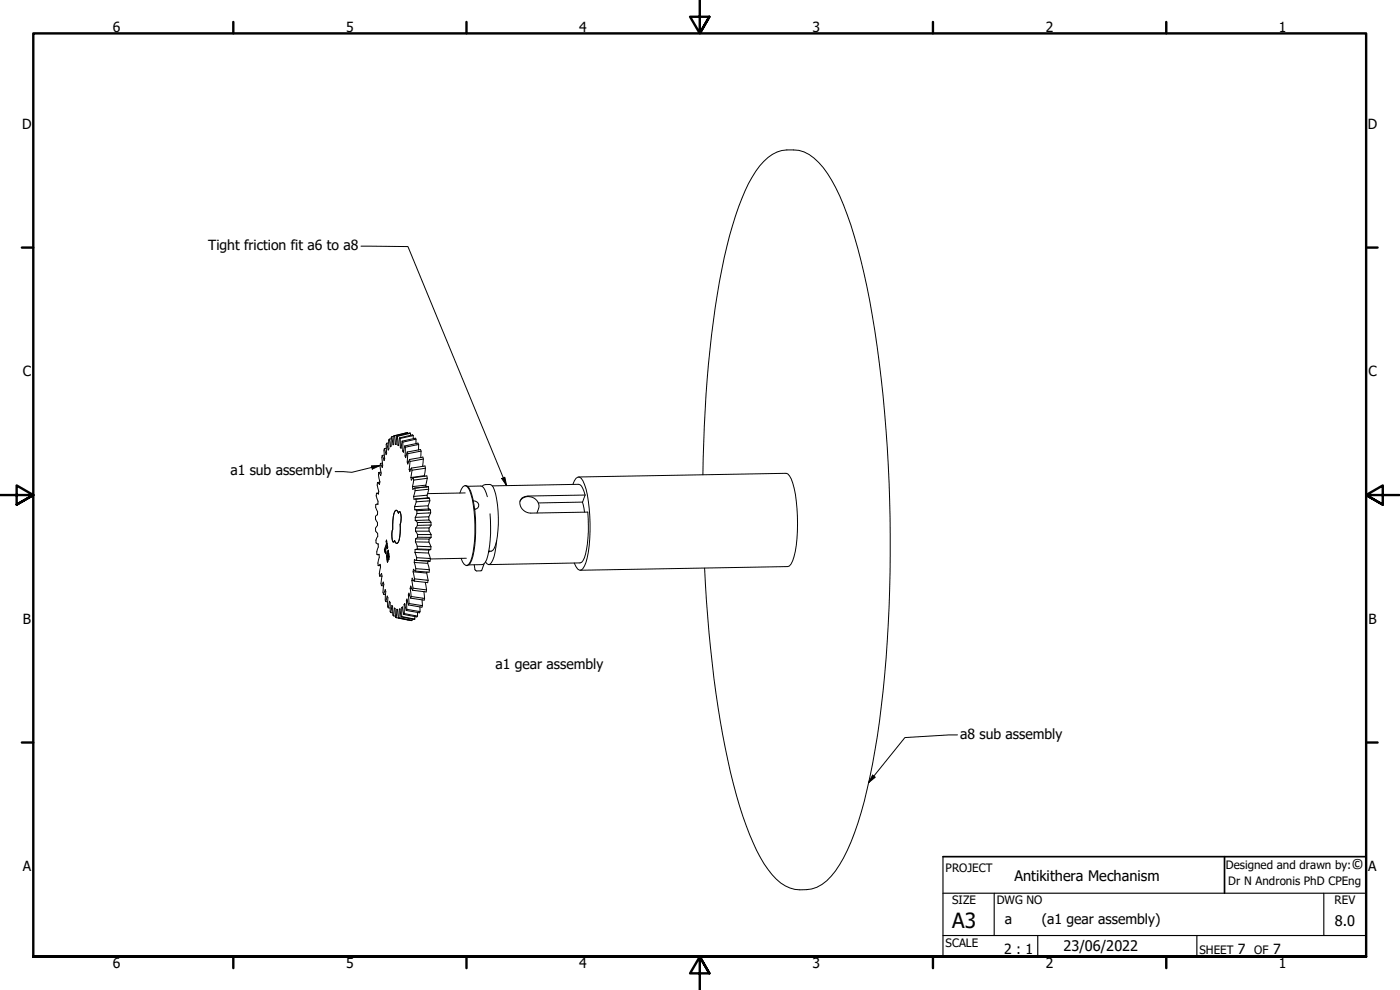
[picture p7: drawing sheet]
<svg xmlns="http://www.w3.org/2000/svg" width="420mm" height="297mm" viewBox="0 0 420 297" stroke-linecap="round" stroke-linejoin="round" font-family="sans-serif">
<!-- layer: Visible (ANSI) -->
<g fill="none" stroke="#000" stroke-width=".3">
<path d="M114.2 139.1l.1 3.6-.6-.9M114.7 136.6v3.7l-.5-1.2M114.8 138.9l-.6 .2M115.3 136.6h-.6M115.4 134.6v3.1l-.1 .5-.6-1.6M116 134.5l-.6 .1M116.1 133l-.2 3.4-.5-1.8M116.6 132.9l-.5 .1M116.8 131.8l-.2 .2 .1 2.7-.2 .3-.4-2M117.4 131.6l-.6 .2M117.6 131l-.2 .2v2.6l-.2 .3-.4-2.3M118.2 130.8h.2l.3 2.5"/>
<path d="M118.2 130.8v2.6l-.3 .1-.3-2.5M118.2 130.9l-.6 .1M118.9 133.3h-.2M119.1 130.8l-.2 2.5h-.2M119.1 130.8l.2 .1M119.3 130.9l.1 2.6M119.6 133.5h-.2M119.9 131.4l-.3 2.3-.2-.2M119.9 131.4l.2 .2M120.1 131.6v2.6M120.4 134.2h-.3M120.7 132.4l-.3 2.1-.3-.3"/>
<path d="M120.7 132.4l.2 .3M120.9 132.7v2.6M121.2 135.3h-.3M121.5 133.8l-.4 1.9-.2-.4M121.5 133.8l.2 .4M121.7 134.2l-.1 2.6M121.9 136.7l-.3 .1M122.2 135.6l-.4 1.7-.2-.5M122.2 135.6l.2 .5M122.3 129.8l-4.1 1M122.3 129.8l-.7 .1M122.3 129.8v.3"/>
<path d="M122.4 136.1l-.2 2.5M122.6 138.6h-.4M122.9 137.9l-.5 1.3-.2-.6M122.9 137.9l.2 .6M123.1 138.5l-.3 2.3M123.1 130l-4 .8M123.1 130l-3.8 .9M123.1 130l.1 .6M124 130.7l-.2-.2-3.9 .9M124 130.7l-3.9 .9M124 130.7v.9M124.8 131.8l-.2-.3-3.9 .9"/>
<path d="M124.8 131.8l-3.9 .9M124.8 131.8v1.3M125.6 133.4l-.2-.4-3.9 .8M125.6 133.4l-3.9 .8M125.6 133.4v1.6M126.4 135.4l-.1 1.9M126.4 135.4l-.2-.5-4 .7M126.4 135.4l-4 .7M127 137.7l-.2 2.2M127 137.7l-.1-.6-4 .8M127 137.7l-3.9 .8M113.2 151.2h.2"/>
<path d="M113.3 144.8l-.1 .7 .5 1.9-.1 .8-.6-.2-.1 .8 .6 1.6-.1 .9M113.4 151.3l-.6 .1-.1 .8 .6 1.3v1l-.3 .1a1.53 1.53 0 0 0 .3 2.1v1l-.6 .8v.8l.6 .7 .1 .9a1.55 1.55 0 0 0-.2 2.2l.3 .1M113.6 147.9l-.6 .1M113.7 141.8l-.1 .7 .4 2.1-.1 .8-.6-.6M114 144.7l-.7 .1M114.3 141.7l-.6 .1M118.7 153.1l.6 .3 .3 .6 .4-.6 .3 1-.2 5.5a4.9 4.9 0 0 1-.8 3.1l-.3 .1-.6-.9-.4 .5-.2-.3-.2-2.4 .3-1.2v-2.5a5.4 5.4 0 0 1 .8-3.2zM123.3 143.3l.1 .7 .6-.7M123.3 140.7l-.5 .1M123.5 140.4l-.5 1.1-.2-.7M123.5 140.4l.2 .7M123.5 140.4l4.1-.6 .1 .7"/>
<path d="M123.7 141.1l-.4 2.2M123.8 146l.1 .8 .6-.3M123.8 146l4-.4 .1 .5M124 143.3l.2 .7M124 143.3l4.1-.5 .1 .7M124.1 149l.1 .8h.6M124.1 149l4.1-.4 .1 .8M124.2 144l-.4 2M124.4 152l4.1-.2 .1 .9M124.4 152l.1 .9M124.5 152.9l.6 .3M124.5 146.5l.1 .7"/>
<path d="M124.6 147.2l-.5 1.8M124.6 156.2l.7 .6M124.6 155.2l4.1-.1v.9l-4.1 .2M124.6 155.2v1M124.7 159.4l.6 1M124.7 158.4h4.1v1h-4.1M124.7 158.4v1M124.8 149.8l.1 .8M124.9 150.6l-.5 1.4M125.1 153.2v.9M125.1 154.1l-.5 1.1M125.3 157.6l-.6 .8"/>
<path d="M125.3 156.8v.8M127.4 142.9l-.1-.2-4 .6M127.7 140.5l-.4 2.2M127.7 140.5l-4 .6M128 146.1l.6-.1zM128 146.1l-3.5 .4M128.2 143.5l-.4 2.1M128.2 143.5l-4 .5M128.3 149.4l.6 .1-4.1 .3M128.3 149.4l-3.8 .3M128.6 152.7l.6 .3M128.6 152.7h.1"/>
<path d="M128.6 146l.1 .8M128.6 152.7l-4.1 .2M128.7 146.8l-.5 1.8M128.7 146.8l-4.1 .4M128.7 156l.6 .7M128.8 159.4l.6 1M128.9 149.5l.1 .8M129 150.3l-.5 1.5M129 150.3l-4.1 .3M129.2 153l-4.1 .2M129.2 153v.9M129.2 153.9l-.5 1.2"/>
<path d="M129.2 153.9l-4.1 .2M129.3 156.7l.1 .9M129.3 156.7l-4 .1M129.4 157.6l-.6 .8M129.4 157.6h-4.1M138 147.9l.9-1.8 .5-.4a2.45 2.45 0 0 1 1.9 2.5 41.2 41.2 0 0 1 0 20.1l-1 1.3-.5 .1-1-1.1-.4-1.1M139.6 145.7h.2a3.2 3.2 0 0 1 1.8 2.8 41.5 41.5 0 0 1 0 19.5l-.9 1.5-.7 .2M139.6 147.9l-11.2 .2M140.3 145.9l4-.1a2.58 2.58 0 0 1 1.6 2.1l.4 1.1M142.1 150.3a1.29 1.29 0 0 1 1.6 1 1.29 1.29 0 0 1-1.2 1.5M142.4 152.6l.2 .2M144.7 145.9a2.57 2.57 0 0 1 2.8-.3 14.3 14.3 0 0 1 2 7.8l-.1 5.8a11.9 11.9 0 0 1-1.5 6l-1.2 .2"/>
<path d="M147.1 154.2a38.1 38.1 0 0 1-1.1 13.7l-.8 1.3-.5 .2-4 .1M147.7 145.8l26-.5a2.4 2.4 0 0 1 1.6 2.1l.3 1.1M156 150.4a3.1 3.1 0 0 1 4.4-.9 3.1 3.1 0 0 1 .8 4.4M171.9 145.4l.9-1.9 .6-.3h.5a5.5 5.5 0 0 1 2 3.6 50.5 50.5 0 0 1 0 22l-1 1.8-.5 .5h-.5l-.5-.4-1.1-1.8M173.6 143.1l62.3-1.1a3.6 3.6 0 0 1 2 2.9 49.8 49.8 0 0 1 .4 22.1 3.4 3.4 0 0 1-1.9 3l-62.3 1.1M174.8 150.7l.6 3M175.6 148.5l-17.1 .3a2.3 2.3 0 0 0-2.5 1.7 2.3 2.3 0 0 0 1.1 2.6l1.1 .6 1.1 .3 17.1-.3a37.7 37.7 0 0 1-1 13.7l-.9 1.3-.4 .2-27.4 .5M175.6 148.5l-.8 2.2-13.3 .2M210.9 142.4a338.7 338.7 0 0 1 6.4-65.1 90.8 90.8 0 0 1 8.4-24.1 15.7 15.7 0 0 1 9-8 11 11 0 0 1 11 3.6 50.7 50.7 0 0 1 9.7 18.7 249.2 249.2 0 0 1 9.6 51.1 437.7 437.7 0 0 1-1.7 102.2 132 132 0 0 1-9 34.3 24.5 24.5 0 0 1-7.6 10.3 11.1 11.1 0 0 1-15-3 53.5 53.5 0 0 1-8.8-17.5 257.7 257.7 0 0 1-10.1-55.2l-1.3-19.2M113.4 166.4h.3M113.4 163.2h.1M113.5 163.2v.9l-.4 1.5v.8l.6-.1 .1 .9-.4 1.7 .1 .8"/>
<path d="M113.5 169.7l.6-.4 .1 .8-.4 2 .1 .7M113.5 169.7h.7M113.9 172.8l.6-.7v3.6M113.9 172.8l.7 .1M114.5 175.7l.5-1 .2 .6-.3 2.4 .2 .6M114.5 175.7l.6 .1M115.1 178.3l.5-1.4 .2 3.6M115.1 178.3l.6 .1M115.4 164.9l.6-1.8h.2l-.6 1.8 .1 .7M115.6 164.9h-.2l.2 .7M115.9 162.4l.1-.4 .4 2.2-.2 .4-.1-.7M116.1 162.4h-.2l.1 .7"/>
<path d="M116.2 166.8l.4 1.2a2.39 2.39 0 0 0-.1-2.1v-.9l-.5 1.8 .3 1.9 .1-.4a1.11 1.11 0 0 1 0-1.5M116.3 163.9h-.2l-.4 1.2v1l-.1-.5h.2h-.2M116.3 168l.1 .4M116.5 166.2v.9v-.9l.2 .1M116.5 167.1l.2 .8M116.5 165.4l-.3 1.6M116.7 167.1l-.2 .1M116.8 167.1h-.1M116.8 166.9v.2M122.6 178.5l.2 2.6M122.6 178.5l.1-.5 .6 1.5M122.6 178.5h.3"/>
<path d="M123.1 176.5l.3 2.5M123.1 176.5l.2-.7 .5 1.3M123.1 176.5l.4 .1M123.3 179.5l4 .6 .1-.5M123.4 179l-.1 .5M123.4 179l4 .6M123.6 174.2l.4 2.3M123.6 174.2l.1-.7 .6 .9M123.6 174.2h.6M124 176.5l-.2 .6M124 176.5l4 .5M124 171.6l.4 2.1"/>
<path d="M124 171.6l4.1 .3v-.3M124.3 168.8l.5 1.8M124.4 173.7l-.1 .7M124.4 173.7l4.1 .4M124.5 165.8l.6 1.5M124.7 162.6l.5 1.3M124.7 171.4l-.6-.6-.1 .8M124.7 161.7h4.1l-.1 1-4-.1M124.7 161.7v.9M124.8 170.6l-.1 .8M124.8 170.6l4.1 .4M124.8 164.9l3.9 .1"/>
<path d="M124.8 168.1l3.7 .2M125 168.1l-.6-.2-.1 .9M125 168.1l3.5 .2M125.1 167.3l-.1 .8M125.1 167.3l4.1 .3M125.2 164.7l-.6 .1-.1 1M125.2 164.7l4.1 .2-.6 .1M125.2 163.9v.8M125.2 163.9l4.1 .1M125.3 161.2l-.6 .5M125.3 160.4v.8M125.3 161.2h4.1"/>
<path d="M125.3 160.4h4.1M126.7 180l.1 1.7-4-.6M127.2 177.5l.2 2.1M127.6 174.7l.4 2.3M128 177l-.1 .6-4.1-.5M128.1 171.9l.4 2.2M128.4 169l.5 2M128.4 168.3v.7l-4.1-.2M128.5 174.1l-.1 .7-4.1-.4M128.5 168.3l.6 .1zM128.6 165.9l.6 1.7M128.7 165l-.1 .9-4.1-.1"/>
<path d="M128.7 162.7l.6 1.3M128.9 171l-.1 .7-4.1-.3M129.2 167.6l-.1 .8M129.3 164v.9M129.4 161.2l-.6 .5M129.4 160.4v.8M140 167.5l-10.8 .2M145.3 169.1l-.9 2.2-1.7-.1-.4-1.8M146.8 165.4l-.1 .1M147 165.4l-.3 .2M149.1 162.2l-.3 1.8a9.4 9.4 0 0 1-1.7 5.3l-.5 .1-.9-.8M115.8 180.5l.4-1.7 .2 .6-.1 2.5 .2 .5"/>
<path d="M115.8 180.5l.5 .1M116.5 182.4l.4-2 .2 .4v2.7l.2 .3M116.5 182.4h.6M117.3 183.8l.3-2.2 .2 .3 .1 2.7 .2 .2M117.3 183.8l.6 .1M118.1 184.8l.3-2.4 .2 .2 .1 2.6 .2 .1M118.1 184.8l.6 .1M118.9 185.3l3.9 .7M119.2 182.8l.1 .1M119.3 182.9l-.2-.1-.2 2.5M119.3 182.9l.2 2.5M119.5 185.4l4.2 .8"/>
<path d="M119.7 185.4l4 .8v-.4M119.7 185.4h-.2M119.8 182.8l-.1 2.6M119.8 182.8l.3-.1 .3 2.4M119.8 182.8h.3M120.4 185.1l3.9 .8 .2-.2M120.6 182.3v2.7M120.6 182.3l.2-.2 .4 2.2M120.6 185l3.9 .7v-.7M120.6 185l-.2 .1M120.6 182.3l.2 .1M121.2 184.3l3.9 .8 .2-.2"/>
<path d="M121.3 181.4v2.7M121.3 181.4l.2-.3 .4 2.1M121.3 181.4l.2 .1M121.3 184.1l-.1 .2M121.9 183.2l4 .7 .2-.4M122 180.2l.1 2.6M122 180.2l.1-.5 .5 1.8M122 180.2h.2M122.1 182.8l-.2 .4M122.6 181.5l3.5 .6M122.8 181.1l-.2 .4M125.3 183.8v1.1l-4-.8"/>
<path d="M126 182.1l.1 1.4-4-.7M126.8 181.7l-.2 .5-.5-.1"/>
</g>
<!-- layer: Border (ANSI) -->
<g fill="none" stroke="#000" stroke-width=".72">
<path d="M70 6.6v3.4M140 6.6v3.4M210 0v10l-2.9-5h5.8l-2.9 5 2.9-5M280 6.6v3.4M350 6.6v3.4M6.6 74.3h3.4M410 74.3h3.4M0 148.5h10l-5-2.8v5.7l5-2.9-5 2.9M420 148.5h-10l5-2.8v5.7l-5-2.9 5 2.9M6.6 222.8h3.4M410 222.8h3.4M10 287v-277h400v277h-400h400"/>
<path d="M70 287v3.5M140 287v3.5M212.9 292l-2.9-5 2.9 5h-5.8l2.9-5v10M280 287v3.5M350 287v3.5"/>
</g>
<!-- layer: Title (ANSI) -->
<path d="M283 257h127v30h-127M367.5 257v11" fill="none" stroke="#000" stroke-width=".51"/>
<path d="M283 257v30M283 268h127M298.4 268v12.7M397.3 268v12.7M283 280.7h127M311.4 280.7v6.3M359.2 280.7v6.3" fill="none" stroke="#000" stroke-width=".34"/>
<!-- layer: Symbol (ANSI) -->
<path d="M108.3 73.9l14.1 .1 29.6 71.7M111.5 139.8l2.5-.1-2.3 1zM114 139.7l-8.4 2-5-.2M150.6 143.6l.9-.4 .5 2.5zM261.9 232.6l.8 .6-2 1.6zM287.4 220.5l-15.8 .8-10.9 13.5" fill="none" stroke="#000" stroke-width=".3"/>
<g fill="#000">
<path d="M111.5 139.8l2.5-.1-2.3 1z" fill-rule="evenodd"/>
<path d="M150.6 143.6l.9-.4 .5 2.5z" fill-rule="evenodd"/>
<path d="M261.9 232.6l.8 .6-2 1.6z" fill-rule="evenodd"/>
</g>
<text font-size="6.3" x="285.8" y="278.5">A3</text>
<g font-size="4.4">
<text x="405.6" y="260.8">©</text>
<text x="304.5" y="264.3">Antikithera Mechanism</text>
<text x="400.6" y="277.8">8.0</text>
<text x="319.2" y="285.4">23/06/2022</text>
</g>
<g font-size="4.2">
<text x="33.9" y="9.6">6</text>
<text x="103.8" y="9.6">5</text>
<text x="173.9" y="9.6">4</text>
<text x="243.8" y="9.6">3</text>
<text x="313.9" y="9.6">2</text>
<text x="383.8" y="9.6">1</text>
<text x="6.6" y="38.7">D</text>
<text x="410.5" y="38.7">D</text>
<text x="62.5" y="75">Tight friction fit a6 to a8</text>
<text x="6.8" y="112.9">C</text>
<text x="410.7" y="112.9">C</text>
<text x="69.1" y="142.6">a1 sub assembly</text>
<text x="6.9" y="187.2">B</text>
<text x="410.7" y="187.2">B</text>
<text x="148.7" y="200.6">a1 gear assembly</text>
<text x="288.2" y="221.7">a8 sub assembly</text>
<text x="6.8" y="261.4">A</text>
<text x="410.6" y="261.4">A</text>
<text x="301.6" y="277.4">a</text>
<text x="312.7" y="277.3">(a1 gear assembly)</text>
<text x="301.4" y="286.3">2 : 1</text>
<text x="371.5" y="286.2">7</text>
<text x="382.1" y="286.2">7</text>
<text x="33.9" y="290.5">6</text>
<text x="103.8" y="290.5">5</text>
<text x="173.9" y="290.5">4</text>
<text x="243.8" y="290.5">3</text>
<text x="313.9" y="290.5">2</text>
<text x="383.8" y="290.5">1</text>
</g>
<g font-size="3.5">
<text x="283.8" y="261.7">PROJECT</text>
<text x="367.9" y="260.8">Designed and drawn by:</text>
<text x="368.6" y="265.5">Dr N Andronis PhD CPEng</text>
<text x="285.8" y="271.3">SIZE</text>
<text x="299.1" y="271.3">DWG NO</text>
<text x="400.5" y="271.3">REV</text>
<text x="283.8" y="284">SCALE</text>
<text x="360" y="286.2">SHEET</text>
<text x="376.4" y="286.2">OF</text>
</g>
</svg>
